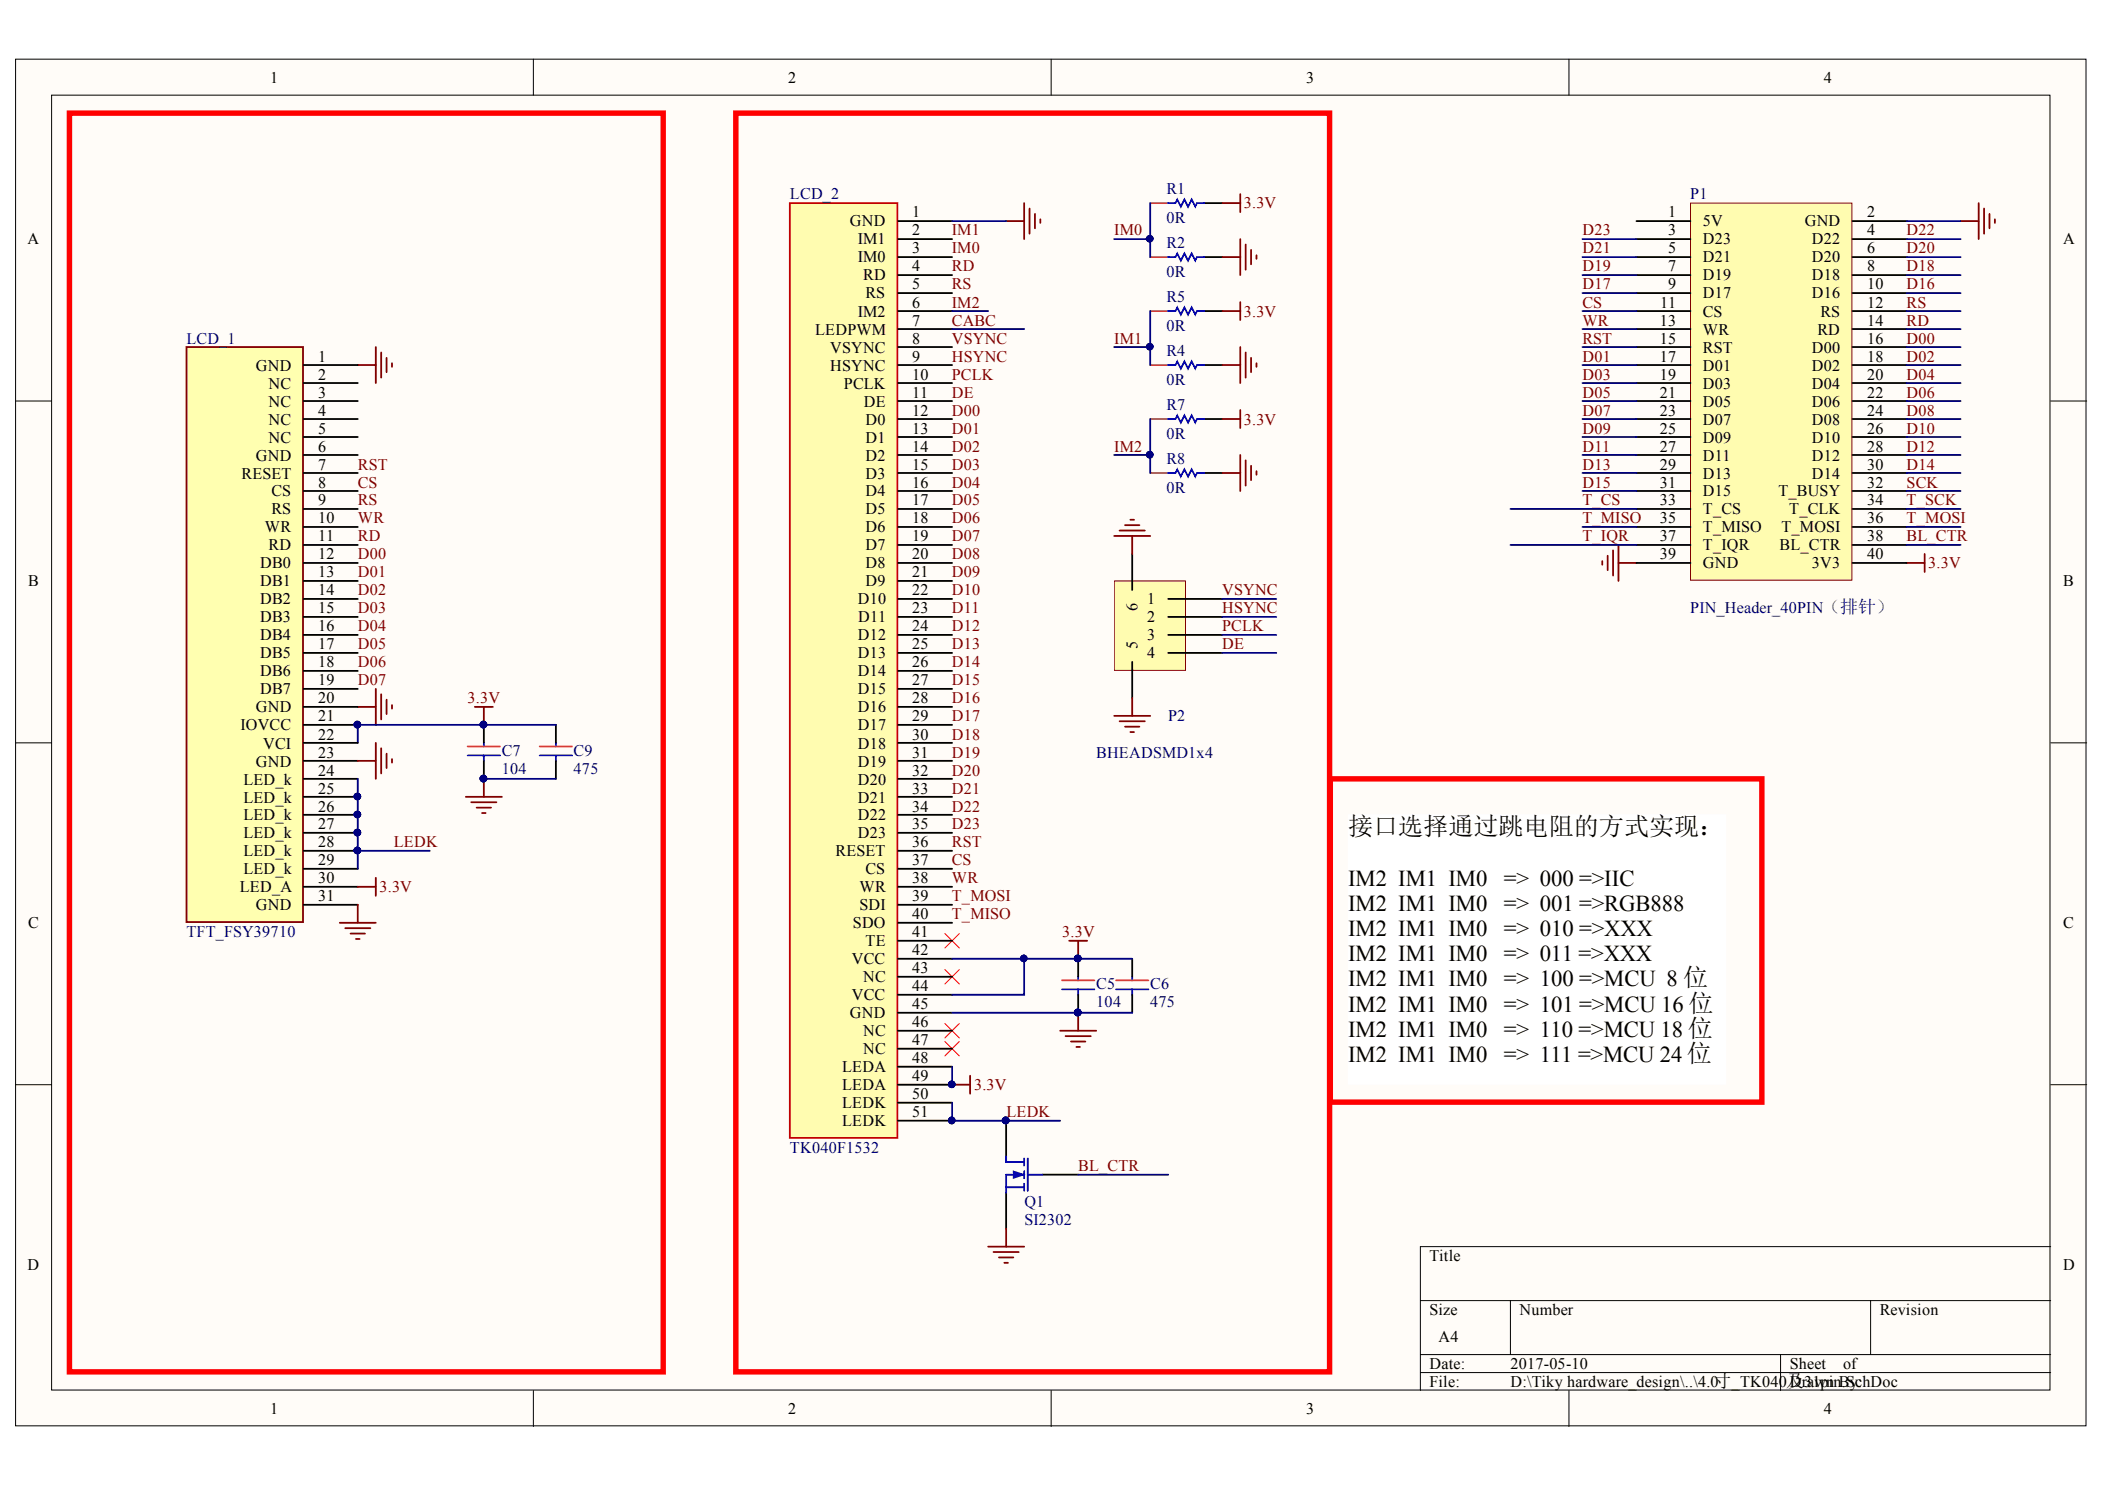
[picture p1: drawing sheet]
# Altium project 4.0寸_TK040及31pin.PrjPCB
1 sheet, 15 parts. Net scope: global (net labels, ports and power ports of the same name join across sheets).
Board file: 4.0寸_TK040及31pin.PcbDoc

## Sheet 4.0寸_TK040及31pin.SchDoc
size A4

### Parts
C5  104  [C0603-1]
C6  475  [C0603-2]
C7  104  [C0603-1]
C9  475  [C0603-1]
LCD_1  TFT_FSY39710  [TFT_FSY39710]
LCD_2  TK040F1532  [TK040F1532]
P1  PIN_Header_40PIN（排针）  [P_Head_2x20]
P2  BHEADSMD1x4  [BHEADSMD1x4]
Q1  SI2302  [SOT23A]
R1  0R  [R0603]
R2  0R  [R0603]
R4  0R  [R0603]
R5  0R  [R0603]
R7  0R  [R0603]
R8  0R  [R0603]

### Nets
3.3V: C5.1 C6.1 C7.1 C9.1 LCD_1.21(IOVCC) LCD_1.22(VCI) LCD_1.30(LED_A) LCD_2.42(VCC) LCD_2.44(VCC) LCD_2.48(LEDA) LCD_2.49(LEDA) P1.40(3V3) R1.2 R5.2 R7.2
GND: C5.2 C6.2 C7.2 C9.2 LCD_1.1(GND) LCD_1.20(GND) LCD_1.23(GND) LCD_1.31(GND) LCD_2.1(GND) LCD_2.45(GND) P1.2(GND) P1.39(GND) P2.5 P2.6 Q1.2(S) R2.2 R4.2 R8.2
BL_CTR: P1.38(BL_CTR) Q1.1(G)
CABC: LCD_2.7(LEDPWM)
CS: LCD_1.8(CS) LCD_2.37(CS) P1.11(CS)
D00: LCD_1.12(DB0) LCD_2.12(D0) P1.16(D00)
D01: LCD_1.13(DB1) LCD_2.13(D1) P1.17(D01)
D02: LCD_1.14(DB2) LCD_2.14(D2) P1.18(D02)
D03: LCD_1.15(DB3) LCD_2.15(D3) P1.19(D03)
D04: LCD_1.16(DB4) LCD_2.16(D4) P1.20(D04)
D05: LCD_1.17(DB5) LCD_2.17(D5) P1.21(D05)
D06: LCD_1.18(DB6) LCD_2.18(D6) P1.22(D06)
D07: LCD_1.19(DB7) LCD_2.19(D7) P1.23(D07)
D08: LCD_2.20(D8) P1.24(D08)
D09: LCD_2.21(D9) P1.25(D09)
D10: LCD_2.22(D10) P1.26(D10)
D11: LCD_2.23(D11) P1.27(D11)
D12: LCD_2.24(D12) P1.28(D12)
D13: LCD_2.25(D13) P1.29(D13)
D14: LCD_2.26(D14) P1.30(D14)
D15: LCD_2.27(D15) P1.31(D15)
D16: LCD_2.28(D16) P1.10(D16)
D17: LCD_2.29(D17) P1.9(D17)
D18: LCD_2.30(D18) P1.8(D18)
D19: LCD_2.31(D19) P1.7(D19)
D20: LCD_2.32(D20) P1.6(D20)
D21: LCD_2.33(D21) P1.5(D21)
D22: LCD_2.34(D22) P1.4(D22)
D23: LCD_2.35(D23) P1.3(D23)
DE: LCD_2.11(DE) P2.4
HSYNC: LCD_2.9(HSYNC) P2.2
IM0: LCD_2.3(IM0) R1.1 R2.1
IM1: LCD_2.2(IM1) R4.1 R5.1
IM2: LCD_2.6(IM2) R7.1 R8.1
LEDK: LCD_1.24(LED_k) LCD_1.25(LED_k) LCD_1.26(LED_k) LCD_1.27(LED_k) LCD_1.28(LED_k) LCD_1.29(LED_k) LCD_2.50(LEDK) LCD_2.51(LEDK) Q1.3(D)
PCLK: LCD_2.10(PCLK) P2.3
RD: LCD_1.11(RD) LCD_2.4(RD) P1.14(RD)
RS: LCD_1.9(RS) LCD_2.5(RS) P1.12(RS)
RST: LCD_1.7(RESET) LCD_2.36(RESET) P1.15(RST)
SCK: P1.32(T_BUSY)
T_CS: P1.33(T_CS)
T_IQR: P1.37(T_IQR)
T_MISO: LCD_2.40(SDO) P1.35(T_MISO)
T_MOSI: LCD_2.39(SDI) P1.36(T_MOSI)
T_SCK: P1.34(T_CLK)
VSYNC: LCD_2.8(VSYNC) P2.1
WR: LCD_1.10(WR) LCD_2.38(WR) P1.13(WR)

Not connected (* = marked no-connect by the designer): LCD_1 2(NC) 3(NC) 4(NC) 5(NC) 6(GND); LCD_2 41(TE)* 43(NC)* 46(NC)* 47(NC)*; P1 1(5V)

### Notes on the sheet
- 接口选择通过跳电阻的方式实现：
  IM2  IM1  IM0   =>  000 =>IIC
  IM2  IM1  IM0   =>  001 =>RGB888
  IM2  IM1  IM0   =>  010 =>XXX
  IM2  IM1  IM0   =>  011 =>XXX
  IM2  IM1  IM0   =>  100 =>MCU  8位
  IM2  IM1  IM0   =>  101 =>MCU 16位
  IM2  IM1  IM0   =>  110 =>MCU 18位
  IM2  IM1  IM0   =>  111 =>MCU 24位
